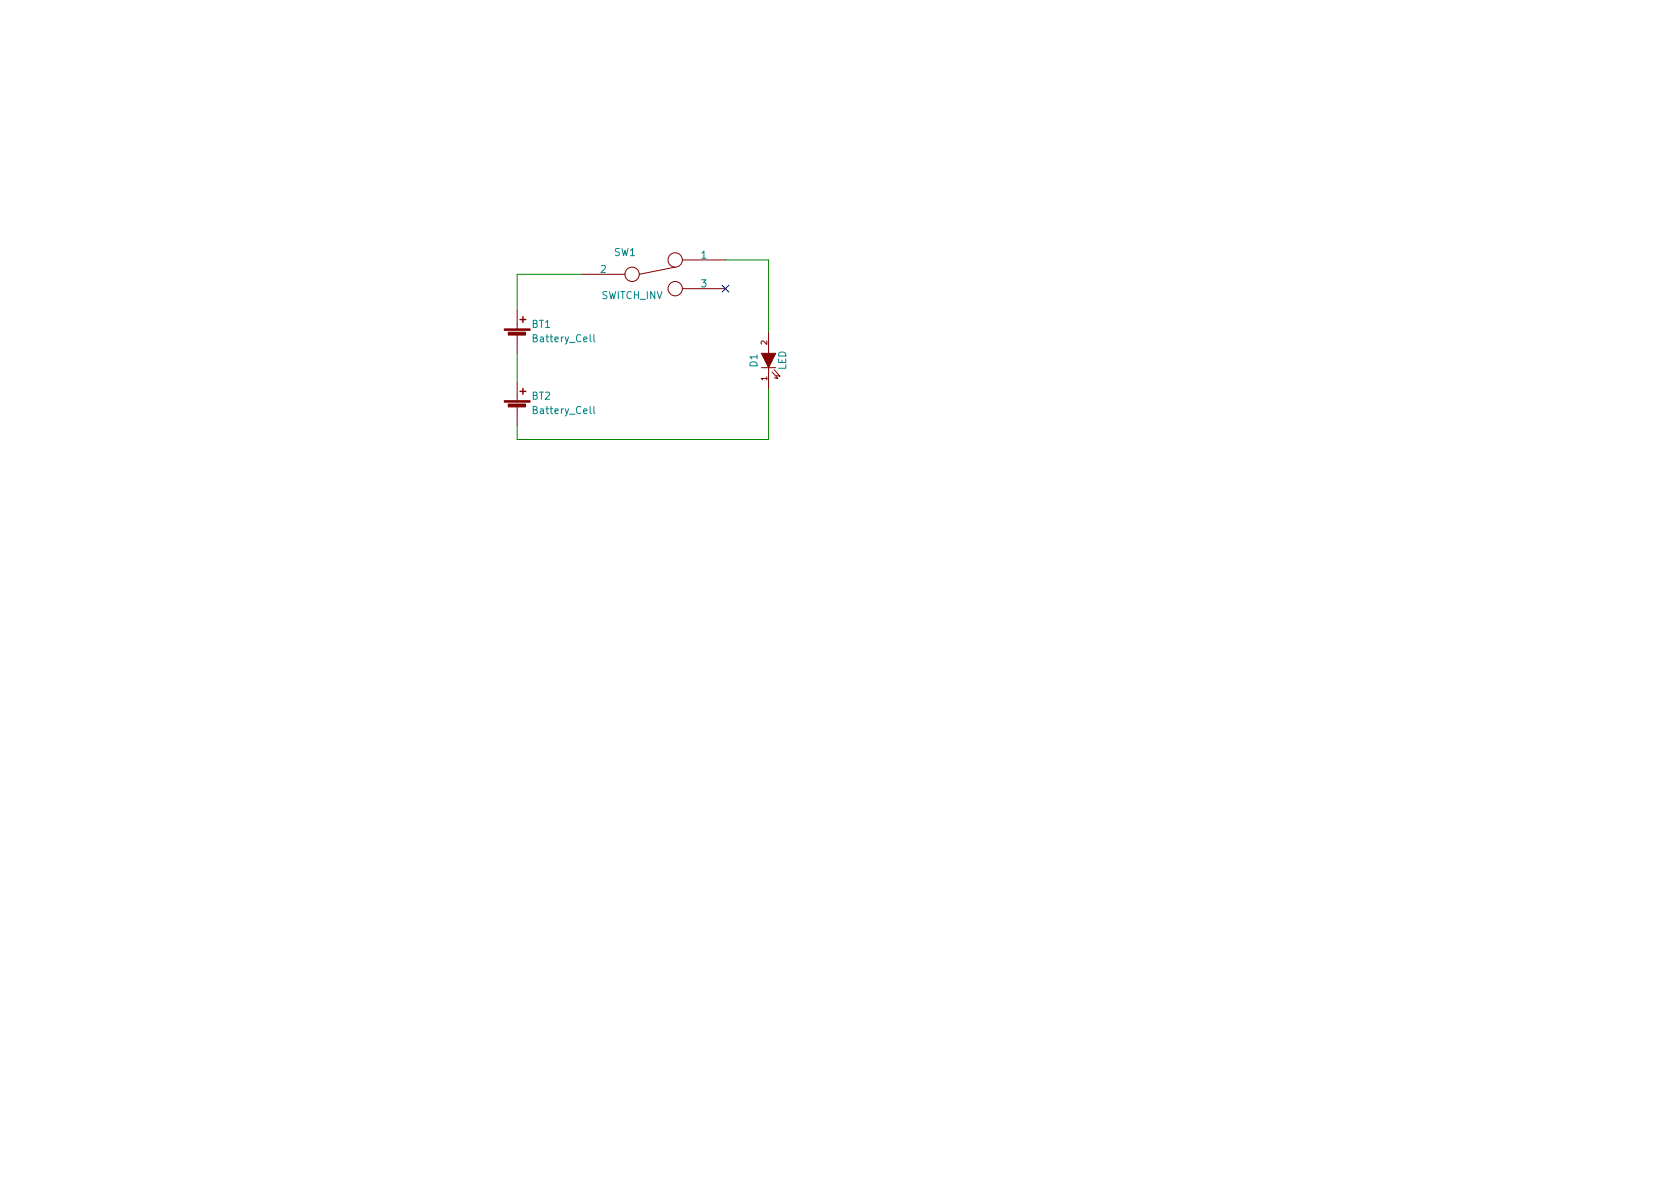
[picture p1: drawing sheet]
<svg xmlns="http://www.w3.org/2000/svg" width="297mm" height="210mm" viewBox="0 0 297 210" stroke-linecap="round" stroke-linejoin="round" font-family="sans-serif">
<g fill="#840000" stroke="#840000" stroke-width=".18">
<path d="M89.2 58.2h4.5v.2h-4.5z"/>
<path d="M89.9 58.7h3v.6h-3z"/>
<path d="M89.2 70.9h4.5v.2h-4.5z"/>
<path d="M89.9 71.4h3v.6h-3z"/>
<path d="M134.6 62.5h2.6l-1.3 2.5z"/>
</g>
<g fill="none" stroke="#840000" stroke-width=".18">
<path d="M91.4 54.9v3.3M91.4 59.2v3.3M102.9 48.5h7.6M119.4 47.2l-6.4 1.3M120.6 46h7.7M120.6 51h7.7M135.9 58.7v3.8M91.4 67.6v3.3M91.4 71.9v3.3M134.6 65h2.6M135.9 65v3.8M136.5 65.8l1 1.1-.6-.1"/>
<path d="M136.9 65.4l1 1.1-.6-.1"/>
<circle cx="111.8" cy="48.5" r="1.27"/>
<circle cx="119.4" cy="46" r="1.27"/>
<circle cx="119.4" cy="51" r="1.27"/>
</g>
<path d="M91.9 56.5h1.1M92.5 56v1M91.9 69.2h1.1M92.5 68.7v1" fill="none" stroke="#840000" stroke-width=".25"/>
<path d="M105 59.2v1l.2 .2M105 71.9v1l.2 .2" fill="none" stroke="#008484" stroke-width=".18"/>
<path d="M102.9 48.5h-11.5v6.4M128.3 46h7.6v12.7M91.4 62.5v5.1M135.9 68.8v8.9h-44.5v-2.5" fill="none" stroke="#008400" stroke-width=".18"/>
<path d="M127.7 50.4l1.2 1.3M128.9 50.4l-1.2 1.3" fill="none" stroke="#000084" stroke-width=".18"/>
<g font-size="1.8" fill="#008484">
<text x="108.6" y="45.3">SW1</text>
<text x="124" y="45.7">1</text>
<text x="106.2" y="48.3">2</text>
<text x="106.3" y="52.9">SWITCH_INV</text>
<text x="124" y="50.8">3</text>
<text x="94" y="58">BT1</text>
<text x="94.5" y="60.5">Battery_Cell</text>
<text x="133.9" y="64.9" transform="rotate(-90 133.9 64.9)">D1</text>
<text x="139" y="65.5" transform="rotate(-90 139 65.5)">LED</text>
<text x="94" y="70.7">BT2</text>
<text x="94.5" y="73.2">Battery_Cell</text>
</g>
<g font-size="1.4" fill="#840000">
<text x="135.6" y="61" transform="rotate(-90 135.6 61)">2</text>
<text x="135.6" y="67.3" transform="rotate(-90 135.6 67.3)">1</text>
</g>
</svg>
